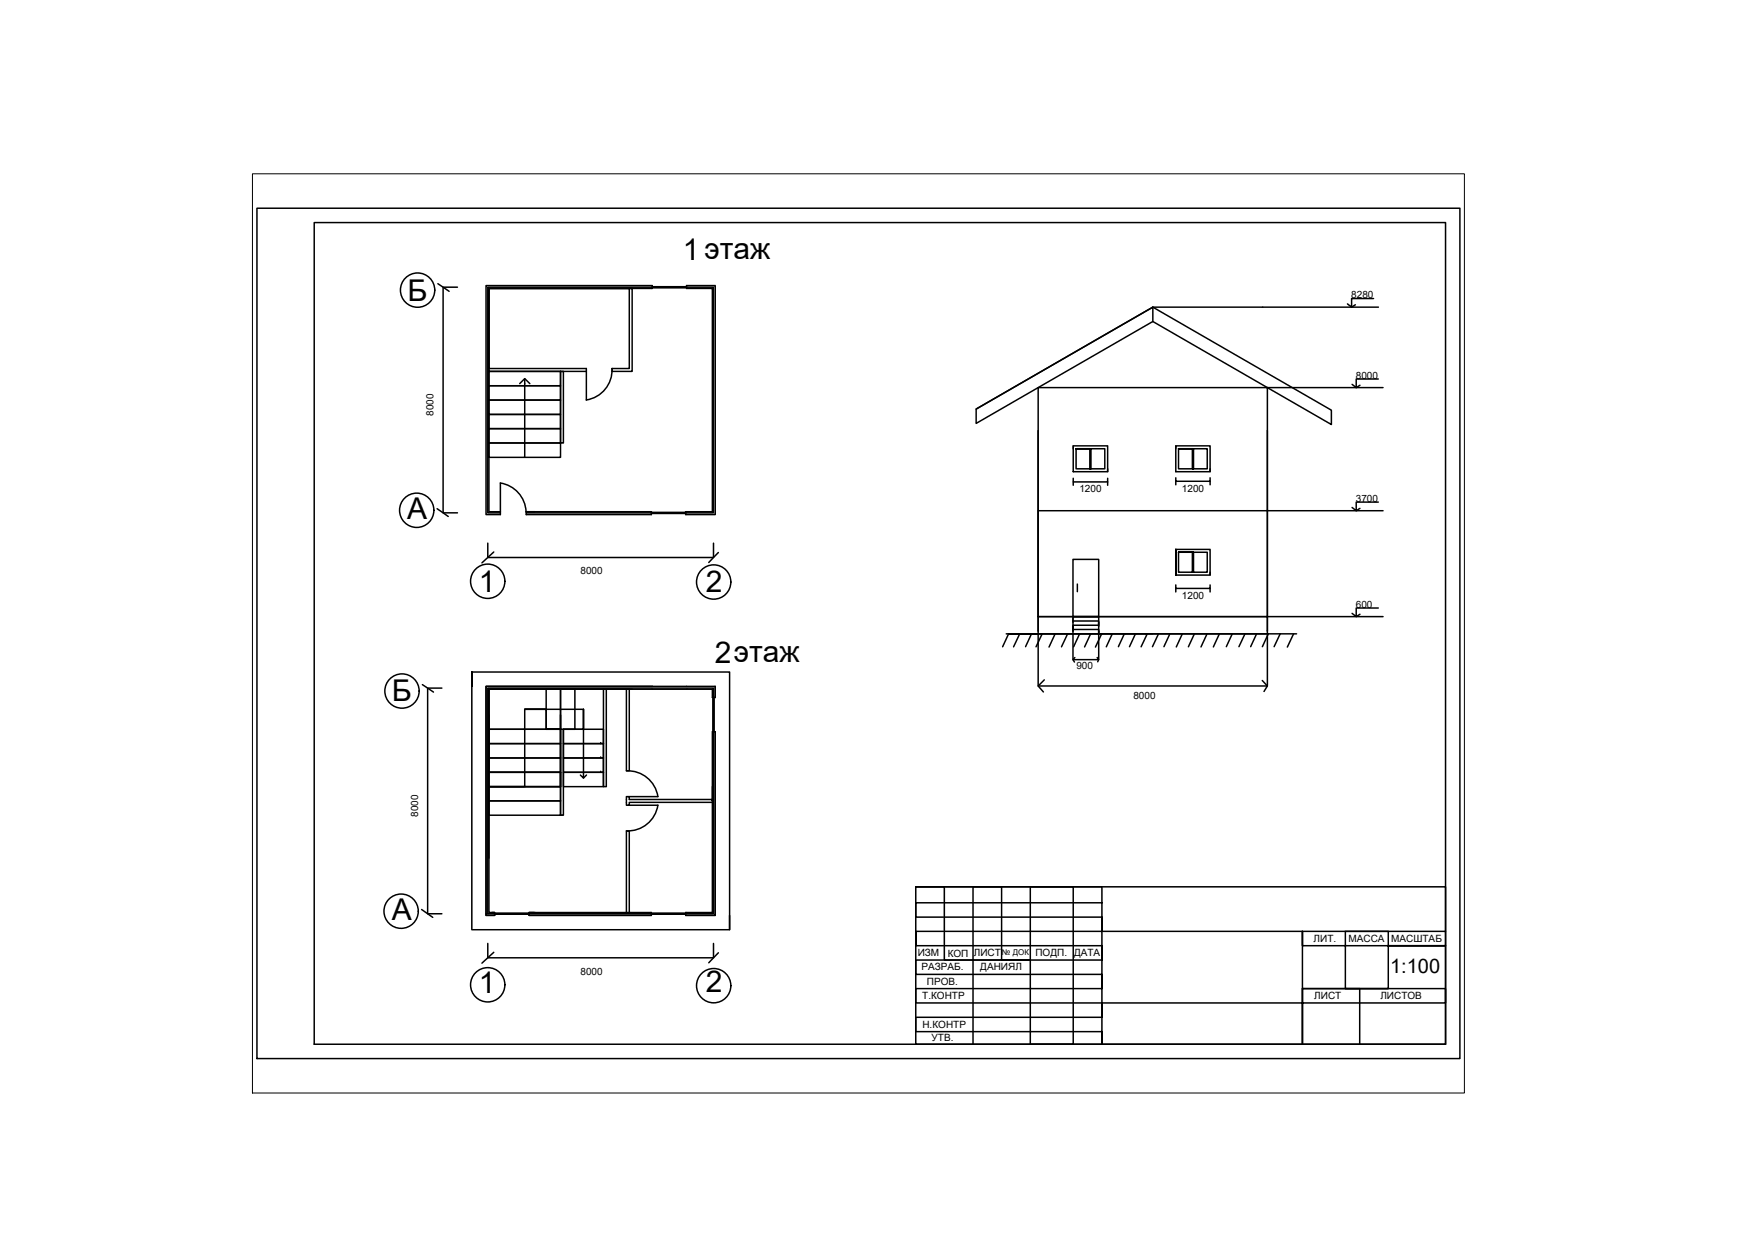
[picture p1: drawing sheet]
<svg xmlns="http://www.w3.org/2000/svg" width="297mm" height="210mm" viewBox="0 0 297 210" stroke-linecap="round" stroke-linejoin="round" font-family="sans-serif">
<!-- layer: 0 -->
<g fill="none" stroke="#000" stroke-width=".25">
<path d="M43.6 35.3h204.1v144.3h-204.1zM53.3 37.8h191.9v139.4h-191.9zM74.3 48.1l1.9 1.3M77.6 48.7h-2.4v38.3h2.4M82.5 48.5h28.1v.4h-27.7v37.9h2v.5h-2.4zM110.6 48.7l5.9-.1v.2h-5.9M116.5 48.5h4.8v38.8h-5v-.5h4.5v-37.9h-4.3zM195.6 52.1l-30 17.3v2.4l30-17.2 19.4 11.2M195.6 54.6v-2.5l-30 17.3M195.6 52.1l30.3 17.5v2.4l-10.9-6.2M195.6 52.1h38.2M229.9 51.7l-.6 .4"/>
<path d="M233 50.7h-3.7v1.4l-.7-.5M82.9 75.2h12.2v2.4h-12.2zM82.9 72.7h12.2v2.5h-12.2zM82.9 70.3h12.2v2.4h-12.2zM82.9 67.9h12.2v2.4h-12.2zM82.9 65.5h12.2v2.4h-12.2zM82.9 63h12.2v2.5h-12.2zM88.2 65.1l.8-.9 .9 .9M89 64.2v13.4M95.1 63h.5v12.2h-.5zM103.8 62.5a5.2 5.2 0 0 1-4.3 5.4M103.8 62.5v.5h3.4v-14.1h-24.3v14.1h16.6"/>
<path d="M103.8 62.5h3v-13.6h-23.9v13.6h16.6v5.4M176.1 65.8h38.9v38.8h-38.9zM176.1 73.1v34M182.1 75.7h5.8v4.3h-5.8zM182.1 75.7v.4M182.5 76.1v3.5h4.9v-3.5h-4.9h2.5h-.1v3.5h.2v-3.5M187.9 79.6v.4M199.5 75.7h5.8v4.3h-5.8zM199.5 75.7v.4M199.9 76.1v3.5h4.9v-3.5h-4.9h2.5l-.1 3.5h.2v-3.5M205.3 79.6v.4M215 73.1v34"/>
<path d="M215 65.8h19.6M230.7 65.4l-.6 .4M233.8 64.3h-3.7v1.5l-.7-.6M74.2 86.3l1.8 1.3M82.7 92.2v2.4h38.3v-2.4M83.8 93.7l-2 1.8M84.9 82a5.2 5.2 0 0 1 4.3 4.8M84.9 87h-2.2v-38.3h38.3v38.3h-31.7M84.9 82v4.8M89.3 86.8h21.2v.5h-21.2zM116.3 86.9l-5.8 .1M116.3 87v.1h-5.8"/>
<path d="M121.9 93.8l-1.7 1.6M182 94.9h4.4v9.7h-4.4zM182.1 81.2v.6h5.8v-.6M182.1 81.8v.5M182.8 99.1v1.3M187.9 81.8v.5M199.5 93.7v-.5v4.4h5.8v-4.4h-5.8v4.4M199.5 99.3v.6h5.8v-.6M199.5 81.1v.6h5.8v-.6M199.5 81.7v.6M199.5 99.9v.5M199.9 93.7v3.4h4.9v-3.4h-4.9h2.5l-.1 3.4h.2v-3.4"/>
<path d="M205.3 81.7v.6M205.3 97.1v.5M205.3 99.9v.5M230.7 86.3l-.6 .4M233.8 85.2h-3.7v1.5l-.7-.6M234.6 86.7h-58.5v17.9M71.7 116.2l1.8 1.2M75 116.8h-2.5v38.3h2.5M80 114v43.8h43.8v-43.8h-43.8v2.5M92.7 117h7.3M92.7 117h2.4v6.7h-2.4zM95.1 117h2.4v6.7h-2.4z"/>
<path d="M102.4 117h.5v16.5h-.5zM106.3 117v13.8h.5v-13.8h-23.9v13.6M107.2 117h-24.3v14h12.2M121 118.3h-.1v5.9h.2v-5.9M121.3 118.3v-1.8h-38.8v38.8h1.4v-.5h-.5M121.3 118.3h-.5v-1.3h-37.9v37.8h1M121.3 116.5v1.8M170.7 107.6h.4M171.1 107.6l-1 2.2M173 107.6l-1.1 2.2M175 107.5l-1 2.2M176.1 107.1v-2.5h38.9v2.5"/>
<path d="M176.1 107.1v.5h38.9v-.5M176.1 107.6h-5h48.8M176.1 107.6v8.8h38.9v-8.8M176.1 107.6h19.5M176.8 107.6l-1 2.2M177.2 115.4l-1.1 1 .9 1M179 107.6l-1 2.2M181.1 107.6l-1 2.2M182 105.4h4.4v.7h-4.4v.7h4.4v.8v-3h-4.4v2.5v-.8M182 107.1v4.8h4.4v-4.3M182 104.9v.7M182.3 111.6l-.3 .3 .3 .4"/>
<path d="M183.1 107.6l-1 2.2M185 107.6l-1 2.2M186.1 111.6l.3 .3-.2 .4M186.4 105.6v.7M186.9 107.6l-1.1 2.2M188.7 107.6l-1 2.2M190.7 107.5l-1 2.2M192.6 107.5l-1 2.2M194.6 107.6l-1 2.2M196.5 107.5l-1 2.2M198.5 107.5l-1.1 2.2M200.6 107.6l-1.1 2.2"/>
<path d="M202.6 107.6l-1 2.2M204.8 107.6l-1.1 2.2M206.8 107.6l-1 2.2M209 107.5l-1 2.2M211.2 107.5l-1 2.2M213.2 107.5l-1 2.2M214.1 115.5l.9 .9-.6 .9M215 104.6h19.6M215.2 107.5l-1 2.2M217.2 107.5l-1.1 2.2M219.4 107.6l-1 2.2M230.7 104.2l-.6 .4"/>
<path d="M233.8 103.2h-3.7v1.4l-.7-.5M82.9 131h12.2v2.5h-12.2zM82.9 128.6h12.2v2.4h-12.2zM82.9 126.2h12.2v2.4h-12.2zM82.9 123.7h12.2v2.5h-12.2zM82.9 135.9h12.2v2.4h-12.2zM82.9 133.5h12.2v2.4h-12.2zM82.9 131v2.5M89 120.4v13.1h-6.1M95.1 123.7v9.8h-12.2v12.1M95.1 121.3v17h.5v-14.6h3.4v-3.3v11.6l-.5-.5M95.6 131h6.8v2.5h-6.8z"/>
<path d="M95.6 128.6h6.8v2.4h-6.8zM95.6 126.2h6.8v2.4h-6.8zM95.6 123.7h6.8v2.5h-6.8zM99 120.4h-10h3.7v3.3h2.4h-12.2v-2.4M99.5 131.5l-.5 .5M101.9 126.2h.1M101.9 128.6h.1M101.9 131h.1M106.3 130.8a5.2 5.2 0 0 1 5.3 4.4M106.8 136.6h4.8M106.8 135.2h4.8M111.6 136.6a5.2 5.2 0 0 1-5.3 4.4"/>
<path d="M120.8 124.2h.5v31.1h-5v-.5h4.5zM120.8 133.5v2.4v-.2h-14v-.5h-.5v1.4h.5v-.4h14M71.5 154.3l1.9 1.4M82.5 155.1h.2M89.8 155.1h31.2v-38.3h-38.3v38.3h7.1v-.2h-5.9v.2h5.9M89.8 154.8h20.7v.5h-20.7zM106.3 154.8v-13.8h.5v13.8M116.3 154.9h-5.8v.2M116.3 155.1h-5.8M123.8 155.3v2.5M155.3 150.5h89.9v26.7h-89.9zM186.9 153.2h-31.6v2.4h31.6v2.4h-31.6v2.5v-2.5v2.5h31.6v2.4h-31.6v2.4h31.6v2.5h-31.6v2.4h31.6v2.4h-31.6v2.5h31.6v2.1v-26.7h-31.6h4.9v12.4h4.9v-12.4h4.8v12.4h4.9v-12.4h7.3v26.7h-7.3v-14.3h-9.7v14.3"/>
<path d="M186.9 158h58.3M82.7 160.1v2.4h38.3v-2.4M83.8 161.6l-2 1.8M121.9 161.7l-1.7 1.7M220.9 167.8h9.8v9.4M235.5 160.5v7.3h-7.3v-7.3h17h-9.7v-2.5h-7.3v2.5h-7.3v-2.5v19.2v-9.4h24.3v2.4h-58.3"/>
<circle cx="70.8" cy="49.2" r="2.91"/>
<circle cx="70.7" cy="86.6" r="2.91"/>
<circle cx="82.7" cy="98.6" r="2.91"/>
<circle cx="121.1" cy="98.8" r="2.91"/>
<circle cx="68.2" cy="117.3" r="2.91"/>
<circle cx="68" cy="154.6" r="2.91"/>
<circle cx="82.7" cy="167.1" r="2.91"/>
<circle cx="121.1" cy="167.3" r="2.91"/>
</g>
<path d="M42.8 29.5h205.6v156h-205.6z" fill="none" stroke="#000" stroke-width=".17"/>
<g font-size="5.1">
<text x="115.9" y="44.1">1этаж</text>
<text x="69.1" y="51">Б</text>
<text x="69.1" y="88.1">A</text>
<text x="81.2" y="100.5">1</text>
<text x="119.7" y="100.4">2</text>
<text x="121.2" y="112.5">2этаж</text>
<text x="66.5" y="119">Б</text>
<text x="66.5" y="156.2">A</text>
<text x="81.2" y="168.4">1</text>
<text x="119.7" y="168.4">2</text>
</g>
<text font-size="3.4" x="235.8" y="165.1">1:100</text>
<g font-size="1.7">
<text x="229.2" y="50.6">8280</text>
<text x="230" y="64.3">8000</text>
<text x="73.6" y="70.6" transform="rotate(-90 73.6 70.6)">8000</text>
<text x="183.1" y="83.5">1200</text>
<text x="200.5" y="83.4">1200</text>
<text x="230" y="85.2">3700</text>
<text x="98.5" y="97.5">8000</text>
<text x="200.5" y="101.6">1200</text>
<text x="230" y="103.2">600</text>
<text x="182.6" y="113.6">900</text>
<text x="192.3" y="118.7">8000</text>
<text x="70.9" y="138.6" transform="rotate(-90 70.9 138.6)">8000</text>
<text x="222.8" y="159.8">ЛИТ.</text>
<text x="228.8" y="159.9">МАССА</text>
<text x="236" y="159.8">МАСШТАБ</text>
<text x="98.5" y="165.4">8000</text>
<text x="155.7" y="162.3">ИЗМ</text>
<text x="156.3" y="164.6">РАЗРАБ.</text>
<text x="157.2" y="167.1">ПРОВ.</text>
<text x="160.8" y="162.3">КОП</text>
<text x="165.2" y="162.3">ЛИСТ</text>
<text x="166.3" y="164.6">ДАНИЯЛ</text>
<text x="175.6" y="162.1">ПОДП.</text>
<text x="182.2" y="162.1">ДАТА</text>
<text x="156.4" y="169.6">Т.КОНТР</text>
<text x="223" y="169.5">ЛИСТ</text>
<text x="234.2" y="169.5">ЛИСТОВ</text>
<text x="156.5" y="174.4">Н.КОНТР</text>
<text x="158" y="176.7">УТВ.</text>
</g>
<text font-size="1.4" x="170" y="162.1">№ ДОК</text>
</svg>
